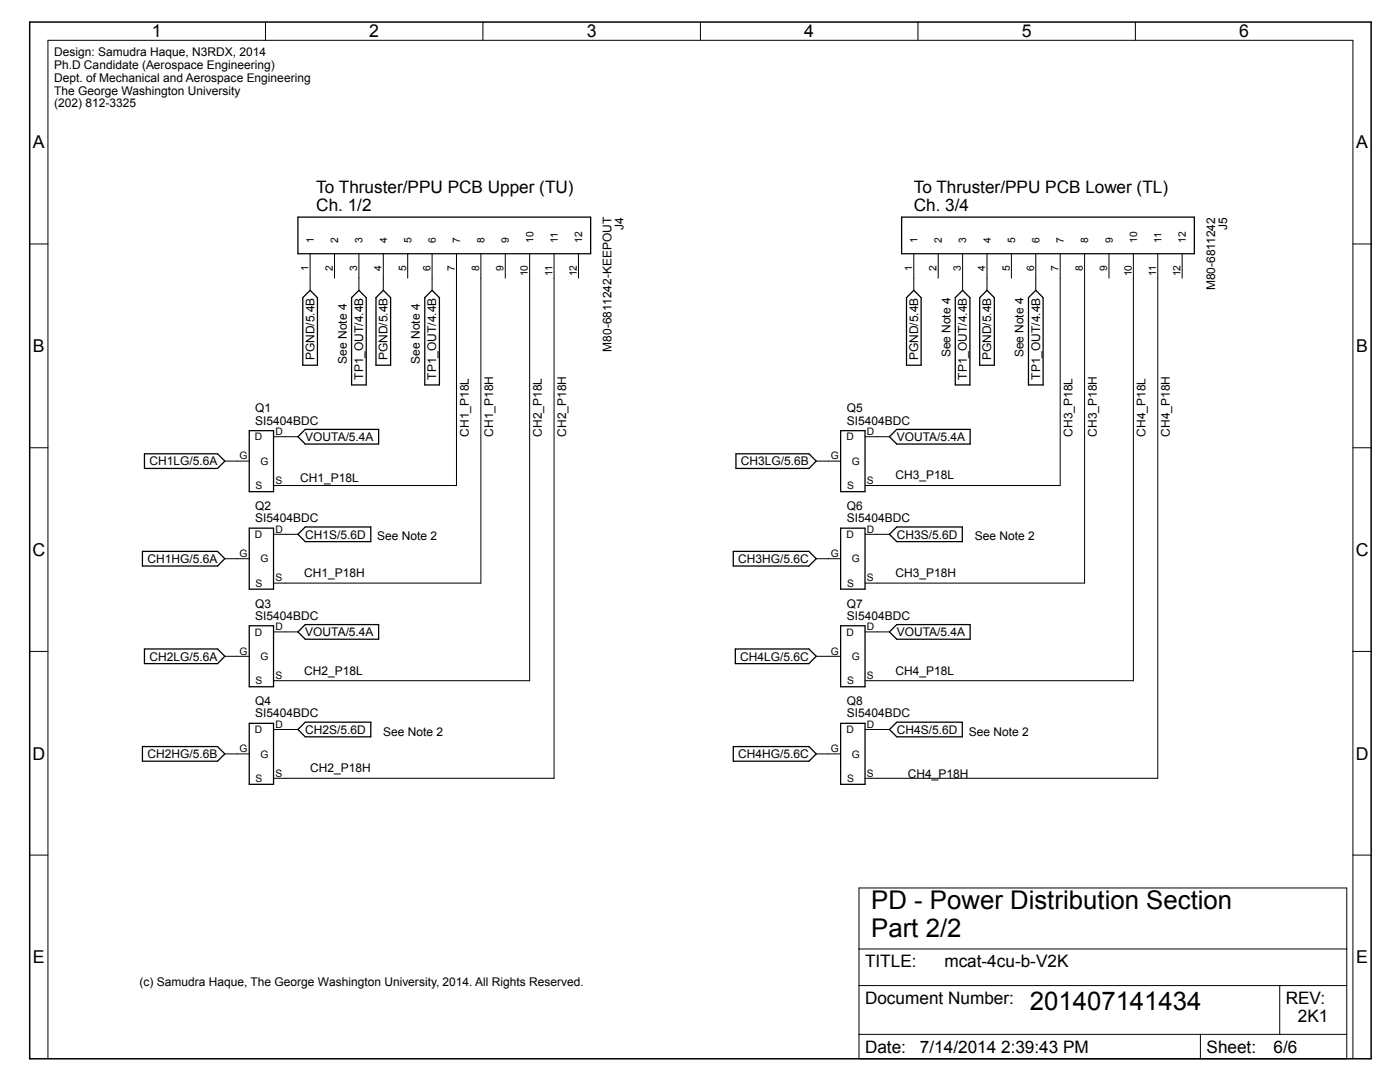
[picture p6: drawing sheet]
<svg xmlns="http://www.w3.org/2000/svg" width="279mm" height="216mm" viewBox="0 0 279 216" stroke-linecap="round" stroke-linejoin="round" font-family="sans-serif">
<g fill="none" stroke="#000" stroke-width=".25">
<path d="M59.5 43.3h58.4v7.3h-58.4zM60.4 59.4l1.5-1.5 1.5 1.5v13.5h-3zM70.2 59.4l1.4-1.5 1.5 1.5v17.4h-2.9zM75 59.4l1.5-1.5 1.5 1.5v13.5h-3zM84.8 59.4l1.4-1.5 1.5 1.5v17.4h-2.9zM179.9 43.3h58.5v7.3h-58.5zM180.9 59.4l1.5-1.5 1.4 1.5v13.5h-2.9zM192.1 57.9l1.5 1.5v17.4h-3v-17.4zM195.5 59.4l1.5-1.5 1.4 1.5v13.5h-2.9zM205.3 59.4l1.4-1.5 1.5 1.5v17.4h-2.9zM28.8 90.6h14.6l1.5 1.4-1.5 1.5h-14.6zM49.7 85.9h4.9v12.2h-4.9z"/>
<path d="M60.9 85.7h14.7v2.9h-14.7l-1.4-1.5zM146.9 90.6h14.5l1.5 1.4-1.5 1.5h-14.5zM167.8 85.9h4.8v12.2h-4.8zM177.5 87.1l1.5-1.4h14.6v2.9h-14.6zM28.4 110h15l1.5 1.5-1.5 1.4h-15zM49.7 105.4h4.9v12.2h-4.9zM59.5 106.6l1.4-1.4h13.1v2.9h-13.1zM146.3 110h15.1l1.5 1.5-1.5 1.4h-15.1zM167.8 105.4h4.8v12.2h-4.8zM179 105.2h13v2.9h-13l-1.5-1.5zM28.8 129.5h14.6l1.5 1.5-1.5 1.4h-14.6zM49.7 124.9h4.9v12.1h-4.9z"/>
<path d="M59.5 126.1l1.4-1.5h14.7v3h-14.7zM146.7 129.5h14.7l1.5 1.5-1.5 1.4h-14.7zM167.8 124.9h4.8v12.1h-4.8zM179 124.6h14.6v3h-14.6l-1.5-1.5zM28.4 149h15l1.5 1.4-1.5 1.5h-15zM49.7 144.3h4.9v12.2h-4.9zM59.5 145.6l1.4-1.5h13.1v2.9h-13.1zM146.3 149h15.1l1.5 1.4-1.5 1.5h-15.1zM167.8 144.3h4.8v12.2h-4.8zM179 144.1h13v2.9h-13l-1.5-1.4z"/>
</g>
<g fill="none" stroke="#000" stroke-width=".2">
<path d="M53 4.4v3.6M96.4 4.4v3.6M139.8 4.4v3.6M183.2 4.4v3.6M226.6 4.4v3.6M5.9 48.7h3.7M61.9 50.6v7.3M66.8 50.6v4.9M71.6 50.6v7.3M76.5 50.6v7.3M81.4 50.6v4.9M86.2 50.6v7.3"/>
<path d="M91.1 50.6v46.3h-36.5M96 50.6v65.8h-41.4M100.8 50.6v4.9M105.7 50.6v85.2h-51.1M110.6 50.6v104.7h-56M115.4 50.6v4.9M182.4 50.6v7.3M187.2 50.6v4.9M192.1 50.6v7.3M197 50.6v7.3M201.8 50.6v4.9M206.7 50.6v7.3"/>
<path d="M211.6 50.6v46.3h-39M216.5 50.6v65.8h-43.9M221.3 50.6v4.9M226.2 50.6v85.2h-53.6M231.1 50.6v104.7h-58.5M235.9 50.6v4.9M270 48.7h3.6M5.9 89.3h3.7M44.9 92h4.8M54.6 87.1h4.9M162.9 92h4.9M172.6 87.1h4.9"/>
<path d="M270 89.3h3.6M44.9 111.5h4.8M54.6 106.6h4.9M162.9 111.5h4.9M172.6 106.6h4.9M5.9 130h3.7M44.9 131h4.8M54.6 126.1h4.9M162.9 131h4.9M172.6 126.1h4.9M270 130h3.6M44.9 150.4h4.8"/>
<path d="M54.6 145.6h4.9M162.9 150.4h4.9M172.6 145.6h4.9M5.9 170.6h3.7M171.4 177.2h97.4v34.1h-97.4zM270 170.6h3.6M171.4 196.7h97.4M171.4 189.4h97.4M255.4 196.7v9.7M9.6 211.3v-203.3h260.4v203.3M171.4 206.4h97.4M239.6 206.4v4.9"/>
</g>
<path d="M5.9 4.4h267.7v206.9h-267.7z" fill="none" stroke="#000" stroke-width=".3"/>
<g font-size="5.1">
<text x="173.9" y="181.4">PD - Power Distribution Section</text>
<text x="173.9" y="186.9">Part 2/2</text>
<text x="205.5" y="201.5">201407141434</text>
</g>
<g font-size="3.5">
<text x="30.3" y="7.5">1</text>
<text x="73.7" y="7.5">2</text>
<text x="117.1" y="7.5">3</text>
<text x="160.5" y="7.5">4</text>
<text x="203.9" y="7.5">5</text>
<text x="247.3" y="7.5">6</text>
<text x="6.6" y="29.6">A</text>
<text x="270.7" y="29.6">A</text>
<text x="6.6" y="70.3">B</text>
<text x="270.7" y="70.3">B</text>
<text x="6.5" y="110.9">C</text>
<text x="270.6" y="110.9">C</text>
<text x="6.5" y="151.6">D</text>
<text x="270.6" y="151.6">D</text>
<text x="6.6" y="192.2">E</text>
<text x="270.7" y="192.2">E</text>
</g>
<g font-size="3.4">
<text x="63.1" y="38.5">To Thruster/PPU PCB Upper (TU)</text>
<text x="182.4" y="38.5">To Thruster/PPU PCB Lower (TL)</text>
<text x="63.1" y="42.1">Ch. 1/2</text>
<text x="182.4" y="42.1">Ch. 3/4</text>
<text x="172.6" y="193">TITLE:</text>
<text x="188.5" y="193">mcat-4cu-b-V2K</text>
<text x="172.6" y="200.3">Document Number:</text>
<text x="256.6" y="200.3">REV:</text>
<text x="259" y="204">2K1</text>
<text x="172.6" y="210.1">Date:</text>
<text x="183.6" y="210.1">7/14/2014 2:39:43 PM</text>
<text x="240.8" y="210.1">Sheet:</text>
<text x="254.2" y="210.1">6/6</text>
</g>
<g font-size="2.4">
<text x="10.8" y="11.2">Design: Samudra Haque, N3RDX, 2014</text>
<text x="10.8" y="13.8">Ph.D Candidate (Aerospace Engineering)</text>
<text x="10.8" y="16.3">Dept. of Mechanical and Aerospace Engineering</text>
<text x="10.8" y="18.9">The George Washington University</text>
<text x="10.8" y="21.4">(202) 812-3325</text>
<text x="124.4" y="45.9" transform="rotate(-90 124.4 45.9)">J4</text>
<text x="244.9" y="45.9" transform="rotate(-90 244.9 45.9)">J5</text>
<text x="242.5" y="57.9" transform="rotate(-90 242.5 57.9)">M80-6811242</text>
<text x="62.7" y="71.9" transform="rotate(-90 62.7 71.9)">PGND/5.4B</text>
<text x="77.3" y="71.9" transform="rotate(-90 77.3 71.9)">PGND/5.4B</text>
<text x="122" y="70.1" transform="rotate(-90 122 70.1)">M80-6811242-KEEPOUT</text>
<text x="183.2" y="71.9" transform="rotate(-90 183.2 71.9)">PGND/5.4B</text>
<text x="189.7" y="71.3" transform="rotate(-90 189.7 71.3)">See Note 4</text>
<text x="197.8" y="71.9" transform="rotate(-90 197.8 71.9)">PGND/5.4B</text>
<text x="204.3" y="71.3" transform="rotate(-90 204.3 71.3)">See Note 4</text>
<text x="69.2" y="72.5" transform="rotate(-90 69.2 72.5)">See Note 4</text>
<text x="72.5" y="75.7" transform="rotate(-90 72.5 75.7)">TP1_OUT/4.4B</text>
<text x="83.8" y="72.5" transform="rotate(-90 83.8 72.5)">See Note 4</text>
<text x="87.1" y="75.7" transform="rotate(-90 87.1 75.7)">TP1_OUT/4.4B</text>
<text x="193" y="75.7" transform="rotate(-90 193 75.7)">TP1_OUT/4.4B</text>
<text x="207.6" y="75.7" transform="rotate(-90 207.6 75.7)">TP1_OUT/4.4B</text>
<text x="50.9" y="82.3">Q1</text>
<text x="169" y="82.3">Q5</text>
<text x="50.9" y="84.7">SI5404BDC</text>
<text x="60.9" y="88">VOUTA/5.4A</text>
<text x="93.5" y="87.1" transform="rotate(-90 93.5 87.1)">CH1_P18L</text>
<text x="98.4" y="87.1" transform="rotate(-90 98.4 87.1)">CH1_P18H</text>
<text x="108.1" y="87.1" transform="rotate(-90 108.1 87.1)">CH2_P18L</text>
<text x="113" y="87.1" transform="rotate(-90 113 87.1)">CH2_P18H</text>
<text x="169" y="84.7">SI5404BDC</text>
<text x="179" y="88">VOUTA/5.4A</text>
<text x="214" y="87.1" transform="rotate(-90 214 87.1)">CH3_P18L</text>
<text x="218.9" y="87.1" transform="rotate(-90 218.9 87.1)">CH3_P18H</text>
<text x="228.6" y="87.1" transform="rotate(-90 228.6 87.1)">CH4_P18L</text>
<text x="233.5" y="87.1" transform="rotate(-90 233.5 87.1)">CH4_P18H</text>
<text x="29.8" y="92.9">CH1LG/5.6A</text>
<text x="147.9" y="92.9">CH3LG/5.6B</text>
<text x="178.7" y="95.7">CH3_P18L</text>
<text x="50.9" y="101.7">Q2</text>
<text x="59.9" y="96.1">CH1_P18L</text>
<text x="169" y="101.7">Q6</text>
<text x="50.9" y="104.2">SI5404BDC</text>
<text x="60.9" y="107.5">CH1S/5.6D</text>
<text x="75.3" y="107.8">See Note 2</text>
<text x="169" y="104.2">SI5404BDC</text>
<text x="179" y="107.5">CH3S/5.6D</text>
<text x="194.5" y="107.8">See Note 2</text>
<text x="29.4" y="112.3">CH1HG/5.6A</text>
<text x="147.3" y="112.3">CH3HG/5.6C</text>
<text x="60.7" y="115.1">CH1_P18H</text>
<text x="178.7" y="115.1">CH3_P18H</text>
<text x="50.9" y="123.7">SI5404BDC</text>
<text x="50.9" y="121.2">Q3</text>
<text x="169" y="123.7">SI5404BDC</text>
<text x="169" y="121.2">Q7</text>
<text x="29.8" y="131.8">CH2LG/5.6A</text>
<text x="60.9" y="126.9">VOUTA/5.4A</text>
<text x="147.7" y="131.8">CH4LG/5.6C</text>
<text x="179" y="126.9">VOUTA/5.4A</text>
<text x="60.7" y="134.6">CH2_P18L</text>
<text x="178.7" y="134.6">CH4_P18L</text>
<text x="50.9" y="143.1">SI5404BDC</text>
<text x="50.9" y="140.7">Q4</text>
<text x="169" y="143.1">SI5404BDC</text>
<text x="169" y="140.7">Q8</text>
<text x="60.9" y="146.4">CH2S/5.6D</text>
<text x="76.5" y="146.8">See Note 2</text>
<text x="179" y="146.4">CH4S/5.6D</text>
<text x="193.3" y="146.8">See Note 2</text>
<text x="29.4" y="151.3">CH2HG/5.6B</text>
<text x="61.9" y="154.1">CH2_P18H</text>
<text x="147.3" y="151.3">CH4HG/5.6C</text>
<text x="181.2" y="155.3">CH4_P18H</text>
<text x="27.8" y="196.7">(c) Samudra Haque, The George Washington University, 2014. All Rights Reserved.</text>
</g>
<g font-size="2.1">
<text x="62.6" y="48.4" transform="rotate(-90 62.6 48.4)">1</text>
<text x="67.5" y="48.4" transform="rotate(-90 67.5 48.4)">2</text>
<text x="72.4" y="48.4" transform="rotate(-90 72.4 48.4)">3</text>
<text x="77.2" y="48.4" transform="rotate(-90 77.2 48.4)">4</text>
<text x="82.1" y="48.4" transform="rotate(-90 82.1 48.4)">5</text>
<text x="87" y="48.4" transform="rotate(-90 87 48.4)">6</text>
<text x="91.8" y="48.4" transform="rotate(-90 91.8 48.4)">7</text>
<text x="96.7" y="48.4" transform="rotate(-90 96.7 48.4)">8</text>
<text x="101.6" y="48.4" transform="rotate(-90 101.6 48.4)">9</text>
<text x="106.4" y="48.4" transform="rotate(-90 106.4 48.4)">10</text>
<text x="111.3" y="48.4" transform="rotate(-90 111.3 48.4)">11</text>
<text x="116.2" y="48.4" transform="rotate(-90 116.2 48.4)">12</text>
<text x="183.1" y="48.4" transform="rotate(-90 183.1 48.4)">1</text>
<text x="188" y="48.4" transform="rotate(-90 188 48.4)">2</text>
<text x="192.8" y="48.4" transform="rotate(-90 192.8 48.4)">3</text>
<text x="197.7" y="48.4" transform="rotate(-90 197.7 48.4)">4</text>
<text x="202.6" y="48.4" transform="rotate(-90 202.6 48.4)">5</text>
<text x="207.5" y="48.4" transform="rotate(-90 207.5 48.4)">6</text>
<text x="212.3" y="48.4" transform="rotate(-90 212.3 48.4)">7</text>
<text x="217.2" y="48.4" transform="rotate(-90 217.2 48.4)">8</text>
<text x="222.1" y="48.4" transform="rotate(-90 222.1 48.4)">9</text>
<text x="226.9" y="48.4" transform="rotate(-90 226.9 48.4)">10</text>
<text x="231.8" y="48.4" transform="rotate(-90 231.8 48.4)">11</text>
<text x="236.6" y="48.4" transform="rotate(-90 236.6 48.4)">12</text>
<text x="61.6" y="54" transform="rotate(-90 61.6 54)">1</text>
<text x="66.4" y="54" transform="rotate(-90 66.4 54)">2</text>
<text x="71.3" y="54" transform="rotate(-90 71.3 54)">3</text>
<text x="76.2" y="54" transform="rotate(-90 76.2 54)">4</text>
<text x="81" y="54" transform="rotate(-90 81 54)">5</text>
<text x="85.9" y="54" transform="rotate(-90 85.9 54)">6</text>
<text x="90.8" y="54" transform="rotate(-90 90.8 54)">7</text>
<text x="95.6" y="54" transform="rotate(-90 95.6 54)">8</text>
<text x="100.5" y="54" transform="rotate(-90 100.5 54)">9</text>
<text x="105.4" y="55.2" transform="rotate(-90 105.4 55.2)">10</text>
<text x="110.2" y="55" transform="rotate(-90 110.2 55)">11</text>
<text x="115.1" y="55.2" transform="rotate(-90 115.1 55.2)">12</text>
<text x="182" y="54" transform="rotate(-90 182 54)">1</text>
<text x="186.9" y="54" transform="rotate(-90 186.9 54)">2</text>
<text x="191.8" y="54" transform="rotate(-90 191.8 54)">3</text>
<text x="196.6" y="54" transform="rotate(-90 196.6 54)">4</text>
<text x="201.5" y="54" transform="rotate(-90 201.5 54)">5</text>
<text x="206.4" y="54" transform="rotate(-90 206.4 54)">6</text>
<text x="211.2" y="54" transform="rotate(-90 211.2 54)">7</text>
<text x="216.1" y="54" transform="rotate(-90 216.1 54)">8</text>
<text x="221" y="54" transform="rotate(-90 221 54)">9</text>
<text x="225.8" y="55.2" transform="rotate(-90 225.8 55.2)">10</text>
<text x="230.7" y="55" transform="rotate(-90 230.7 55)">11</text>
<text x="235.6" y="55.2" transform="rotate(-90 235.6 55.2)">12</text>
<text x="50.9" y="87.9">D</text>
<text x="54.9" y="86.8">D</text>
<text x="168.9" y="87.9">D</text>
<text x="173" y="86.8">D</text>
<text x="47.8" y="91.7">G</text>
<text x="52" y="92.8">G</text>
<text x="165.8" y="91.7">G</text>
<text x="170" y="92.8">G</text>
<text x="51" y="97.6">S</text>
<text x="54.9" y="96.5">S</text>
<text x="169" y="97.6">S</text>
<text x="173" y="96.5">S</text>
<text x="50.9" y="107.3">D</text>
<text x="54.9" y="106.3">D</text>
<text x="168.9" y="107.3">D</text>
<text x="173" y="106.3">D</text>
<text x="47.8" y="111.1">G</text>
<text x="52" y="112.2">G</text>
<text x="165.8" y="111.1">G</text>
<text x="170" y="112.2">G</text>
<text x="51" y="117.1">S</text>
<text x="54.9" y="116">S</text>
<text x="169" y="117.1">S</text>
<text x="173" y="116">S</text>
<text x="54.9" y="125.8">D</text>
<text x="173" y="125.8">D</text>
<text x="47.8" y="130.6">G</text>
<text x="50.9" y="126.8">D</text>
<text x="52" y="131.7">G</text>
<text x="165.8" y="130.6">G</text>
<text x="168.9" y="126.8">D</text>
<text x="170" y="131.7">G</text>
<text x="51" y="136.5">S</text>
<text x="54.9" y="135.5">S</text>
<text x="169" y="136.5">S</text>
<text x="173" y="135.5">S</text>
<text x="50.9" y="146.3">D</text>
<text x="54.9" y="145.2">D</text>
<text x="168.9" y="146.3">D</text>
<text x="173" y="145.2">D</text>
<text x="47.8" y="150.1">G</text>
<text x="52" y="151.2">G</text>
<text x="54.9" y="155">S</text>
<text x="165.8" y="150.1">G</text>
<text x="170" y="151.2">G</text>
<text x="173" y="155">S</text>
<text x="51" y="156">S</text>
<text x="169" y="156">S</text>
</g>
</svg>
